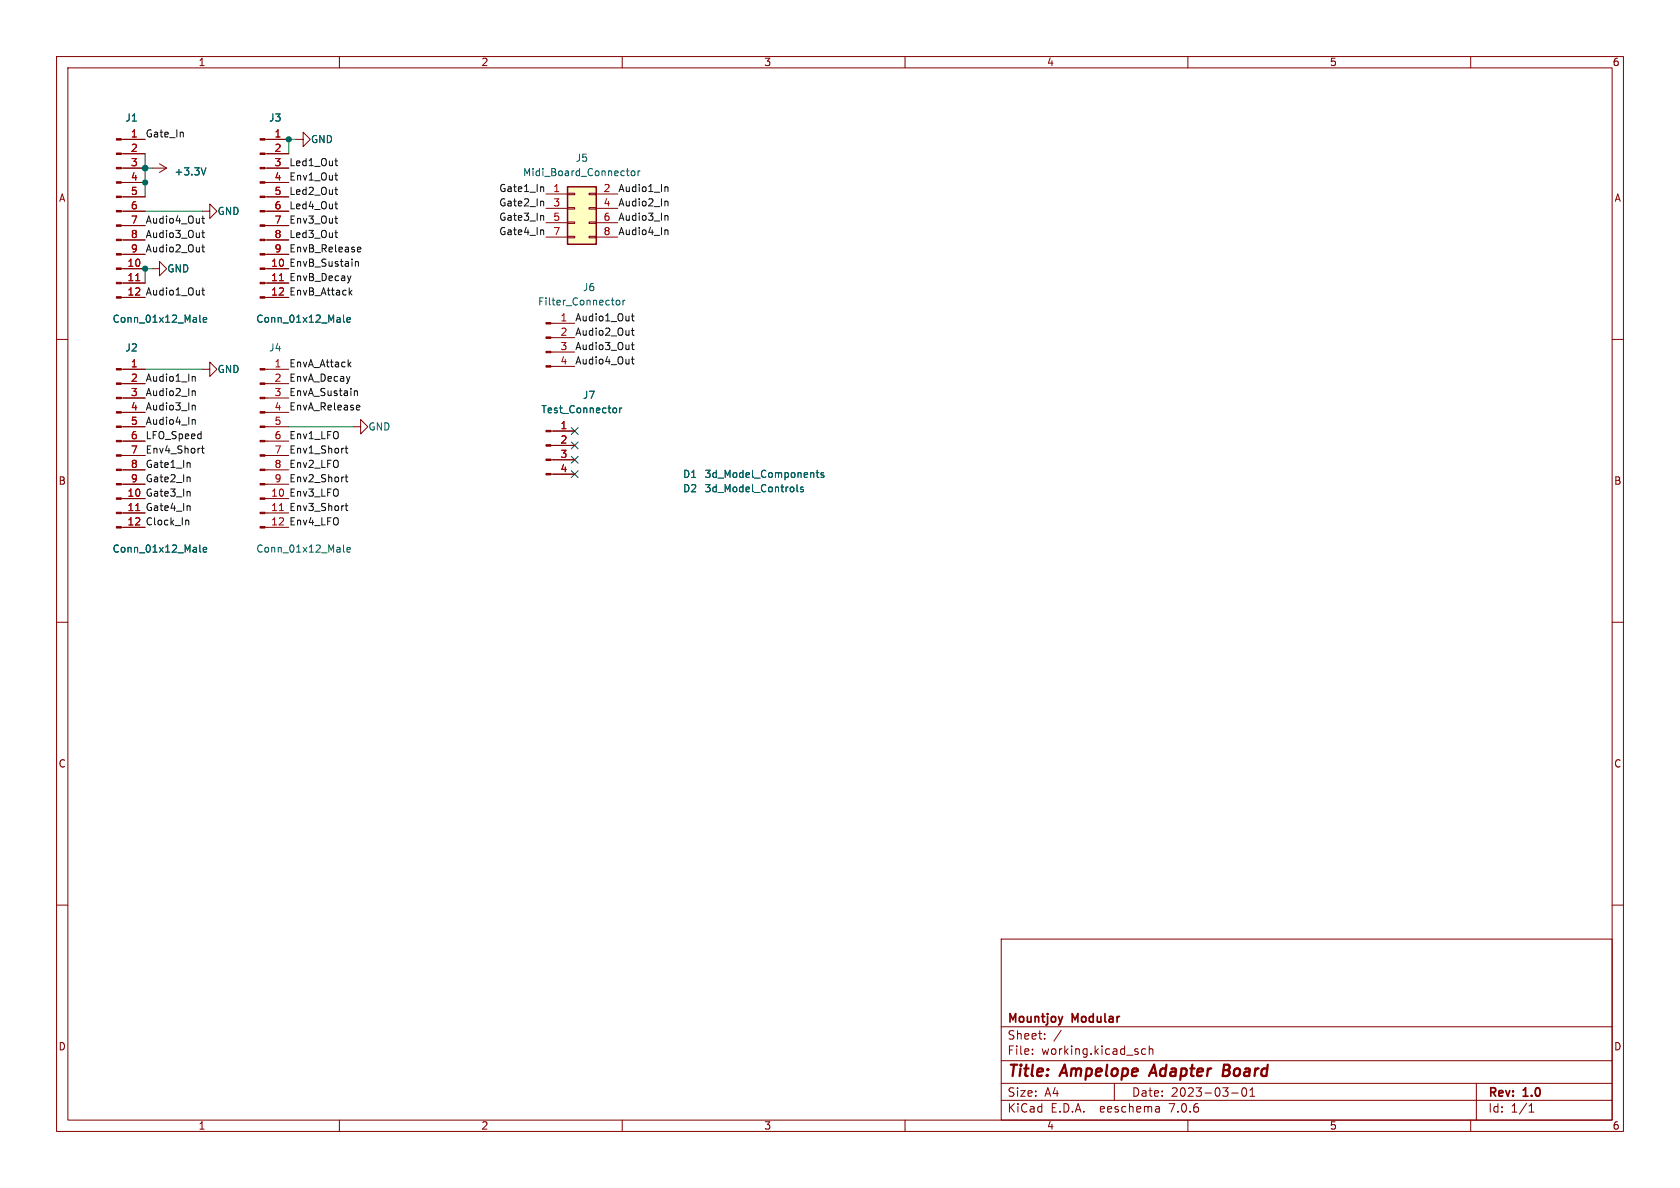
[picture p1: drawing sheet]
(kicad_sch (version 20230121) (generator eeschema)

 (paper "A4")

 (title_block
  (title "Ampelope Adapter Board")
  (date "2023-03-01")
  (rev "1.0")
  (company "Mountjoy Modular"))

 (lib_symbols
  (symbol "Connector:Conn_01x04_Male" (pin_names (offset 1.016) hide) (in_bom yes) (on_board yes)
   (property "Reference" "J" (at 0 5.08 0) (effects (font (size 1.27 1.27))))
   (property "Value" "Conn_01x04_Male" (at 0 -7.62 0) (effects (font (size 1.27 1.27))))
   (property "Footprint" "" (at 0 0 0) (effects (font (size 1.27 1.27)) hide))
   (property "Datasheet" "~" (at 0 0 0) (effects (font (size 1.27 1.27)) hide))
   (symbol "Conn_01x04_Male_1_1"
    (polyline (pts (xy 1.27 -5.08) (xy 0.8636 -5.08)) (stroke (width 0.1524) (type default)) (fill (type none)))
    (polyline (pts (xy 1.27 -2.54) (xy 0.8636 -2.54)) (stroke (width 0.1524) (type default)) (fill (type none)))
    (polyline (pts (xy 1.27 0) (xy 0.8636 0)) (stroke (width 0.1524) (type default)) (fill (type none)))
    (polyline (pts (xy 1.27 2.54) (xy 0.8636 2.54)) (stroke (width 0.1524) (type default)) (fill (type none)))
    (rectangle (start 0.8636 -4.953) (end 0 -5.207) (stroke (width 0.1524) (type default)) (fill (type outline)))
    (rectangle (start 0.8636 -2.413) (end 0 -2.667) (stroke (width 0.1524) (type default)) (fill (type outline)))
    (rectangle (start 0.8636 0.127) (end 0 -0.127) (stroke (width 0.1524) (type default)) (fill (type outline)))
    (rectangle (start 0.8636 2.667) (end 0 2.413) (stroke (width 0.1524) (type default)) (fill (type outline)))
    (pin passive line (at 5.08 2.54 180) (length 3.81) (name "Pin_1" (effects (font (size 1.27 1.27)))) (number "1" (effects (font (size 1.27 1.27)))))
    (pin passive line (at 5.08 0 180) (length 3.81) (name "Pin_2" (effects (font (size 1.27 1.27)))) (number "2" (effects (font (size 1.27 1.27)))))
    (pin passive line (at 5.08 -2.54 180) (length 3.81) (name "Pin_3" (effects (font (size 1.27 1.27)))) (number "3" (effects (font (size 1.27 1.27)))))
    (pin passive line (at 5.08 -5.08 180) (length 3.81) (name "Pin_4" (effects (font (size 1.27 1.27)))) (number "4" (effects (font (size 1.27 1.27)))))))
  (symbol "Connector:Conn_01x12_Male" (pin_names (offset 1.016) hide) (in_bom yes) (on_board yes)
   (property "Reference" "J" (at 0 15.24 0) (effects (font (size 1.27 1.27))))
   (property "Value" "Conn_01x12_Male" (at 0 -17.78 0) (effects (font (size 1.27 1.27))))
   (property "Footprint" "" (at 0 0 0) (effects (font (size 1.27 1.27)) hide))
   (property "Datasheet" "~" (at 0 0 0) (effects (font (size 1.27 1.27)) hide))
   (symbol "Conn_01x12_Male_1_1"
    (polyline (pts (xy 1.27 -15.24) (xy 0.8636 -15.24)) (stroke (width 0.1524) (type default)) (fill (type none)))
    (polyline (pts (xy 1.27 -12.7) (xy 0.8636 -12.7)) (stroke (width 0.1524) (type default)) (fill (type none)))
    (polyline (pts (xy 1.27 -10.16) (xy 0.8636 -10.16)) (stroke (width 0.1524) (type default)) (fill (type none)))
    (polyline (pts (xy 1.27 -7.62) (xy 0.8636 -7.62)) (stroke (width 0.1524) (type default)) (fill (type none)))
    (polyline (pts (xy 1.27 -5.08) (xy 0.8636 -5.08)) (stroke (width 0.1524) (type default)) (fill (type none)))
    (polyline (pts (xy 1.27 -2.54) (xy 0.8636 -2.54)) (stroke (width 0.1524) (type default)) (fill (type none)))
    (polyline (pts (xy 1.27 0) (xy 0.8636 0)) (stroke (width 0.1524) (type default)) (fill (type none)))
    (polyline (pts (xy 1.27 2.54) (xy 0.8636 2.54)) (stroke (width 0.1524) (type default)) (fill (type none)))
    (polyline (pts (xy 1.27 5.08) (xy 0.8636 5.08)) (stroke (width 0.1524) (type default)) (fill (type none)))
    (polyline (pts (xy 1.27 7.62) (xy 0.8636 7.62)) (stroke (width 0.1524) (type default)) (fill (type none)))
    (polyline (pts (xy 1.27 10.16) (xy 0.8636 10.16)) (stroke (width 0.1524) (type default)) (fill (type none)))
    (polyline (pts (xy 1.27 12.7) (xy 0.8636 12.7)) (stroke (width 0.1524) (type default)) (fill (type none)))
    (rectangle (start 0.8636 -15.113) (end 0 -15.367) (stroke (width 0.1524) (type default)) (fill (type outline)))
    (rectangle (start 0.8636 -12.573) (end 0 -12.827) (stroke (width 0.1524) (type default)) (fill (type outline)))
    (rectangle (start 0.8636 -10.033) (end 0 -10.287) (stroke (width 0.1524) (type default)) (fill (type outline)))
    (rectangle (start 0.8636 -7.493) (end 0 -7.747) (stroke (width 0.1524) (type default)) (fill (type outline)))
    (rectangle (start 0.8636 -4.953) (end 0 -5.207) (stroke (width 0.1524) (type default)) (fill (type outline)))
    (rectangle (start 0.8636 -2.413) (end 0 -2.667) (stroke (width 0.1524) (type default)) (fill (type outline)))
    (rectangle (start 0.8636 0.127) (end 0 -0.127) (stroke (width 0.1524) (type default)) (fill (type outline)))
    (rectangle (start 0.8636 2.667) (end 0 2.413) (stroke (width 0.1524) (type default)) (fill (type outline)))
    (rectangle (start 0.8636 5.207) (end 0 4.953) (stroke (width 0.1524) (type default)) (fill (type outline)))
    (rectangle (start 0.8636 7.747) (end 0 7.493) (stroke (width 0.1524) (type default)) (fill (type outline)))
    (rectangle (start 0.8636 10.287) (end 0 10.033) (stroke (width 0.1524) (type default)) (fill (type outline)))
    (rectangle (start 0.8636 12.827) (end 0 12.573) (stroke (width 0.1524) (type default)) (fill (type outline)))
    (pin passive line (at 5.08 12.7 180) (length 3.81) (name "Pin_1" (effects (font (size 1.27 1.27)))) (number "1" (effects (font (size 1.27 1.27)))))
    (pin passive line (at 5.08 -10.16 180) (length 3.81) (name "Pin_10" (effects (font (size 1.27 1.27)))) (number "10" (effects (font (size 1.27 1.27)))))
    (pin passive line (at 5.08 -12.7 180) (length 3.81) (name "Pin_11" (effects (font (size 1.27 1.27)))) (number "11" (effects (font (size 1.27 1.27)))))
    (pin passive line (at 5.08 -15.24 180) (length 3.81) (name "Pin_12" (effects (font (size 1.27 1.27)))) (number "12" (effects (font (size 1.27 1.27)))))
    (pin passive line (at 5.08 10.16 180) (length 3.81) (name "Pin_2" (effects (font (size 1.27 1.27)))) (number "2" (effects (font (size 1.27 1.27)))))
    (pin passive line (at 5.08 7.62 180) (length 3.81) (name "Pin_3" (effects (font (size 1.27 1.27)))) (number "3" (effects (font (size 1.27 1.27)))))
    (pin passive line (at 5.08 5.08 180) (length 3.81) (name "Pin_4" (effects (font (size 1.27 1.27)))) (number "4" (effects (font (size 1.27 1.27)))))
    (pin passive line (at 5.08 2.54 180) (length 3.81) (name "Pin_5" (effects (font (size 1.27 1.27)))) (number "5" (effects (font (size 1.27 1.27)))))
    (pin passive line (at 5.08 0 180) (length 3.81) (name "Pin_6" (effects (font (size 1.27 1.27)))) (number "6" (effects (font (size 1.27 1.27)))))
    (pin passive line (at 5.08 -2.54 180) (length 3.81) (name "Pin_7" (effects (font (size 1.27 1.27)))) (number "7" (effects (font (size 1.27 1.27)))))
    (pin passive line (at 5.08 -5.08 180) (length 3.81) (name "Pin_8" (effects (font (size 1.27 1.27)))) (number "8" (effects (font (size 1.27 1.27)))))
    (pin passive line (at 5.08 -7.62 180) (length 3.81) (name "Pin_9" (effects (font (size 1.27 1.27)))) (number "9" (effects (font (size 1.27 1.27)))))))
  (symbol "Connector_Generic:Conn_02x04_Odd_Even" (pin_names (offset 1.016) hide) (in_bom yes) (on_board yes)
   (property "Reference" "J" (at 1.27 5.08 0) (effects (font (size 1.27 1.27))))
   (property "Value" "Conn_02x04_Odd_Even" (at 1.27 -7.62 0) (effects (font (size 1.27 1.27))))
   (property "Footprint" "" (at 0 0 0) (effects (font (size 1.27 1.27)) hide))
   (property "Datasheet" "~" (at 0 0 0) (effects (font (size 1.27 1.27)) hide))
   (symbol "Conn_02x04_Odd_Even_1_1"
    (rectangle (start -1.27 -4.953) (end 0 -5.207) (stroke (width 0.1524) (type default)) (fill (type none)))
    (rectangle (start -1.27 -2.413) (end 0 -2.667) (stroke (width 0.1524) (type default)) (fill (type none)))
    (rectangle (start -1.27 0.127) (end 0 -0.127) (stroke (width 0.1524) (type default)) (fill (type none)))
    (rectangle (start -1.27 2.667) (end 0 2.413) (stroke (width 0.1524) (type default)) (fill (type none)))
    (rectangle (start -1.27 3.81) (end 3.81 -6.35) (stroke (width 0.254) (type default)) (fill (type background)))
    (rectangle (start 3.81 -4.953) (end 2.54 -5.207) (stroke (width 0.1524) (type default)) (fill (type none)))
    (rectangle (start 3.81 -2.413) (end 2.54 -2.667) (stroke (width 0.1524) (type default)) (fill (type none)))
    (rectangle (start 3.81 0.127) (end 2.54 -0.127) (stroke (width 0.1524) (type default)) (fill (type none)))
    (rectangle (start 3.81 2.667) (end 2.54 2.413) (stroke (width 0.1524) (type default)) (fill (type none)))
    (pin passive line (at -5.08 2.54 0) (length 3.81) (name "Pin_1" (effects (font (size 1.27 1.27)))) (number "1" (effects (font (size 1.27 1.27)))))
    (pin passive line (at 7.62 2.54 180) (length 3.81) (name "Pin_2" (effects (font (size 1.27 1.27)))) (number "2" (effects (font (size 1.27 1.27)))))
    (pin passive line (at -5.08 0 0) (length 3.81) (name "Pin_3" (effects (font (size 1.27 1.27)))) (number "3" (effects (font (size 1.27 1.27)))))
    (pin passive line (at 7.62 0 180) (length 3.81) (name "Pin_4" (effects (font (size 1.27 1.27)))) (number "4" (effects (font (size 1.27 1.27)))))
    (pin passive line (at -5.08 -2.54 0) (length 3.81) (name "Pin_5" (effects (font (size 1.27 1.27)))) (number "5" (effects (font (size 1.27 1.27)))))
    (pin passive line (at 7.62 -2.54 180) (length 3.81) (name "Pin_6" (effects (font (size 1.27 1.27)))) (number "6" (effects (font (size 1.27 1.27)))))
    (pin passive line (at -5.08 -5.08 0) (length 3.81) (name "Pin_7" (effects (font (size 1.27 1.27)))) (number "7" (effects (font (size 1.27 1.27)))))
    (pin passive line (at 7.62 -5.08 180) (length 3.81) (name "Pin_8" (effects (font (size 1.27 1.27)))) (number "8" (effects (font (size 1.27 1.27)))))))
  (symbol "Mountjoy:3d_Model_Dummy" (in_bom yes) (on_board yes)
   (property "Reference" "D" (at 0 0 0) (effects (font (size 1.27 1.27))))
   (property "Value" "3d_Model_Dummy" (at 0 0 0) (effects (font (size 1.27 1.27))))
   (property "Footprint" "Custom_Footprints:3D_Dummy" (at 0 0 0) (effects (font (size 1.27 1.27)) hide))
   (property "Datasheet" "" (at 0 0 0) (effects (font (size 1.27 1.27)) hide)))
  (symbol "power:+3.3V" (power) (pin_names (offset 0)) (in_bom yes) (on_board yes)
   (property "Reference" "#PWR" (at 0 -3.81 0) (effects (font (size 1.27 1.27)) hide))
   (property "Value" "+3.3V" (at 0 3.556 0) (effects (font (size 1.27 1.27))))
   (property "Footprint" "" (at 0 0 0) (effects (font (size 1.27 1.27)) hide))
   (property "Datasheet" "" (at 0 0 0) (effects (font (size 1.27 1.27)) hide))
   (symbol "+3.3V_0_1"
    (polyline (pts (xy -0.762 1.27) (xy 0 2.54)) (stroke (width 0) (type default)) (fill (type none)))
    (polyline (pts (xy 0 0) (xy 0 2.54)) (stroke (width 0) (type default)) (fill (type none)))
    (polyline (pts (xy 0 2.54) (xy 0.762 1.27)) (stroke (width 0) (type default)) (fill (type none))))
   (symbol "+3.3V_1_1"
    (pin power_in line (at 0 0 90) (length 0) hide (name "+3V3" (effects (font (size 1.27 1.27)))) (number "1" (effects (font (size 1.27 1.27)))))))
  (symbol "power:GND" (power) (pin_names (offset 0)) (in_bom yes) (on_board yes)
   (property "Reference" "#PWR" (at 0 -6.35 0) (effects (font (size 1.27 1.27)) hide))
   (property "Value" "GND" (at 0 -3.81 0) (effects (font (size 1.27 1.27))))
   (property "Footprint" "" (at 0 0 0) (effects (font (size 1.27 1.27)) hide))
   (property "Datasheet" "" (at 0 0 0) (effects (font (size 1.27 1.27)) hide))
   (symbol "GND_0_1"
    (polyline (pts (xy 0 0) (xy 0 -1.27) (xy 1.27 -1.27) (xy 0 -2.54) (xy -1.27 -1.27) (xy 0 -1.27)) (stroke (width 0) (type default)) (fill (type none))))
   (symbol "GND_1_1"
    (pin power_in line (at 0 0 270) (length 0) hide (name "GND" (effects (font (size 1.27 1.27)))) (number "1" (effects (font (size 1.27 1.27))))))))

 (junction (at 25.654 47.498) (diameter 0.9144) (color 0 0 0 0))
 (junction (at 25.654 32.258) (diameter 0.9144) (color 0 0 0 0))
 (junction (at 51.054 24.638) (diameter 0.9144) (color 0 0 0 0))
 (junction (at 25.654 29.718) (diameter 1.016) (color 0 0 0 0))

 (no_connect (at 101.6 81.28))
 (no_connect (at 101.6 83.82))
 (no_connect (at 101.6 76.2))
 (no_connect (at 101.6 78.74))

 (wire (pts (xy 25.654 47.498) (xy 26.924 47.498)) (stroke (width 0) (type solid)))
 (wire (pts (xy 25.654 27.178) (xy 25.654 29.718)) (stroke (width 0) (type solid)))
 (wire (pts (xy 25.654 47.498) (xy 25.654 50.038)) (stroke (width 0) (type solid)))
 (wire (pts (xy 51.054 24.638) (xy 52.324 24.638)) (stroke (width 0) (type solid)))
 (wire (pts (xy 51.054 24.638) (xy 51.054 27.178)) (stroke (width 0) (type solid)))
 (wire (pts (xy 25.654 65.278) (xy 35.814 65.278)) (stroke (width 0) (type solid)))
 (wire (pts (xy 26.924 29.718) (xy 25.654 29.718)) (stroke (width 0) (type solid)))
 (wire (pts (xy 25.654 37.338) (xy 35.814 37.338)) (stroke (width 0) (type solid)))
 (wire (pts (xy 51.054 75.438) (xy 62.484 75.438)) (stroke (width 0) (type solid)))
 (wire (pts (xy 25.654 29.718) (xy 25.654 32.258)) (stroke (width 0) (type solid)))
 (wire (pts (xy 25.654 32.258) (xy 25.654 34.798)) (stroke (width 0) (type solid)))

 (label "EnvB_Sustain" (at 51.054 47.498 0) (fields_autoplaced) (effects (font (size 1.27 1.27)) (justify left bottom)))
 (label "EnvB_Decay" (at 51.054 50.038 0) (fields_autoplaced) (effects (font (size 1.27 1.27)) (justify left bottom)))
 (label "Gate_In" (at 25.654 24.638 0) (fields_autoplaced) (effects (font (size 1.27 1.27)) (justify left bottom)))
 (label "Audio2_In" (at 25.654 70.358 0) (fields_autoplaced) (effects (font (size 1.27 1.27)) (justify left bottom)))
 (label "Gate4_In" (at 25.654 90.678 0) (fields_autoplaced) (effects (font (size 1.27 1.27)) (justify left bottom)))
 (label "Gate3_In" (at 96.52 39.37 180) (fields_autoplaced) (effects (font (size 1.27 1.27)) (justify right bottom)))
 (label "Led2_Out" (at 51.054 34.798 0) (fields_autoplaced) (effects (font (size 1.27 1.27)) (justify left bottom)))
 (label "Audio4_Out" (at 25.654 39.878 0) (fields_autoplaced) (effects (font (size 1.27 1.27)) (justify left bottom)))
 (label "Audio2_Out" (at 25.654 44.958 0) (fields_autoplaced) (effects (font (size 1.27 1.27)) (justify left bottom)))
 (label "Gate1_In" (at 96.52 34.29 180) (fields_autoplaced) (effects (font (size 1.27 1.27)) (justify right bottom)))
 (label "Audio2_Out" (at 101.6 59.69 0) (fields_autoplaced) (effects (font (size 1.27 1.27)) (justify left bottom)))
 (label "Env1_Short" (at 51.054 80.518 0) (fields_autoplaced) (effects (font (size 1.27 1.27)) (justify left bottom)))
 (label "Led1_Out" (at 51.054 29.718 0) (fields_autoplaced) (effects (font (size 1.27 1.27)) (justify left bottom)))
 (label "Audio4_Out" (at 101.6 64.77 0) (fields_autoplaced) (effects (font (size 1.27 1.27)) (justify left bottom)))
 (label "Led3_Out" (at 51.054 42.418 0) (fields_autoplaced) (effects (font (size 1.27 1.27)) (justify left bottom)))
 (label "Env4_LFO" (at 51.054 93.218 0) (fields_autoplaced) (effects (font (size 1.27 1.27)) (justify left bottom)))
 (label "Audio1_In" (at 25.654 67.818 0) (fields_autoplaced) (effects (font (size 1.27 1.27)) (justify left bottom)))
 (label "Env3_Short" (at 51.054 90.678 0) (fields_autoplaced) (effects (font (size 1.27 1.27)) (justify left bottom)))
 (label "EnvA_Sustain" (at 51.054 70.358 0) (fields_autoplaced) (effects (font (size 1.27 1.27)) (justify left bottom)))
 (label "Gate3_In" (at 25.654 88.138 0) (fields_autoplaced) (effects (font (size 1.27 1.27)) (justify left bottom)))
 (label "Audio4_In" (at 25.654 75.438 0) (fields_autoplaced) (effects (font (size 1.27 1.27)) (justify left bottom)))
 (label "Clock_In" (at 25.654 93.218 0) (fields_autoplaced) (effects (font (size 1.27 1.27)) (justify left bottom)))
 (label "Gate2_In" (at 96.52 36.83 180) (fields_autoplaced) (effects (font (size 1.27 1.27)) (justify right bottom)))
 (label "Audio1_In" (at 109.22 34.29 0) (fields_autoplaced) (effects (font (size 1.27 1.27)) (justify left bottom)))
 (label "Audio3_Out" (at 25.654 42.418 0) (fields_autoplaced) (effects (font (size 1.27 1.27)) (justify left bottom)))
 (label "Audio3_In" (at 109.22 39.37 0) (fields_autoplaced) (effects (font (size 1.27 1.27)) (justify left bottom)))
 (label "Audio4_In" (at 109.22 41.91 0) (fields_autoplaced) (effects (font (size 1.27 1.27)) (justify left bottom)))
 (label "Audio3_Out" (at 101.6 62.23 0) (fields_autoplaced) (effects (font (size 1.27 1.27)) (justify left bottom)))
 (label "Env3_Out" (at 51.054 39.878 0) (fields_autoplaced) (effects (font (size 1.27 1.27)) (justify left bottom)))
 (label "Env2_LFO" (at 51.054 83.058 0) (fields_autoplaced) (effects (font (size 1.27 1.27)) (justify left bottom)))
 (label "EnvA_Attack" (at 51.054 65.278 0) (fields_autoplaced) (effects (font (size 1.27 1.27)) (justify left bottom)))
 (label "Env1_LFO" (at 51.054 77.978 0) (fields_autoplaced) (effects (font (size 1.27 1.27)) (justify left bottom)))
 (label "Led4_Out" (at 51.054 37.338 0) (fields_autoplaced) (effects (font (size 1.27 1.27)) (justify left bottom)))
 (label "Env1_Out" (at 51.054 32.258 0) (fields_autoplaced) (effects (font (size 1.27 1.27)) (justify left bottom)))
 (label "EnvB_Attack" (at 51.054 52.578 0) (fields_autoplaced) (effects (font (size 1.27 1.27)) (justify left bottom)))
 (label "Gate4_In" (at 96.52 41.91 180) (fields_autoplaced) (effects (font (size 1.27 1.27)) (justify right bottom)))
 (label "Audio2_In" (at 109.22 36.83 0) (fields_autoplaced) (effects (font (size 1.27 1.27)) (justify left bottom)))
 (label "Env2_Short" (at 51.054 85.598 0) (fields_autoplaced) (effects (font (size 1.27 1.27)) (justify left bottom)))
 (label "EnvA_Decay" (at 51.054 67.818 0) (fields_autoplaced) (effects (font (size 1.27 1.27)) (justify left bottom)))
 (label "Gate2_In" (at 25.654 85.598 0) (fields_autoplaced) (effects (font (size 1.27 1.27)) (justify left bottom)))
 (label "EnvB_Release" (at 51.054 44.958 0) (fields_autoplaced) (effects (font (size 1.27 1.27)) (justify left bottom)))
 (label "Env3_LFO" (at 51.054 88.138 0) (fields_autoplaced) (effects (font (size 1.27 1.27)) (justify left bottom)))
 (label "LFO_Speed" (at 25.654 77.978 0) (fields_autoplaced) (effects (font (size 1.27 1.27)) (justify left bottom)))
 (label "Gate1_In" (at 25.654 83.058 0) (fields_autoplaced) (effects (font (size 1.27 1.27)) (justify left bottom)))
 (label "Audio1_Out" (at 101.6 57.15 0) (fields_autoplaced) (effects (font (size 1.27 1.27)) (justify left bottom)))
 (label "Audio3_In" (at 25.654 72.898 0) (fields_autoplaced) (effects (font (size 1.27 1.27)) (justify left bottom)))
 (label "EnvA_Release" (at 51.054 72.898 0) (fields_autoplaced) (effects (font (size 1.27 1.27)) (justify left bottom)))
 (label "Env4_Short" (at 25.654 80.518 0) (fields_autoplaced) (effects (font (size 1.27 1.27)) (justify left bottom)))
 (label "Audio1_Out" (at 25.654 52.578 0) (fields_autoplaced) (effects (font (size 1.27 1.27)) (justify left bottom)))

 (symbol (lib_id "Connector:Conn_01x12_Male") (at 45.974 37.338 0) (unit 1) (in_bom yes) (on_board yes) (dnp no)
  (property "Reference" "J3" (at 48.6664 20.828 0) (effects (font (size 1.27 1.27))))
  (property "Value" "Conn_01x12_Male" (at 53.7464 56.388 0) (effects (font (size 1.27 1.27))))
  (property "Footprint" "Connector_PinSocket_2.54mm:PinSocket_1x12_P2.54mm_Vertical" (at 45.974 37.338 0) (effects (font (size 1.27 1.27)) hide))
  (property "Datasheet" "~" (at 45.974 37.338 0) (effects (font (size 1.27 1.27)) hide)) (pin "1") (pin "10") (pin "11") (pin "12") (pin "2") (pin "3") (pin "4") (pin "5") (pin "6") (pin "7") (pin "8") (pin "9"))

 (symbol (lib_id "power:GND") (at 62.484 75.438 90) (unit 1) (in_bom yes) (on_board yes) (dnp no)
  (property "Reference" "#PWR015" (at 68.834 75.438 0) (effects (font (size 1.27 1.27)) hide))
  (property "Value" "GND" (at 65.024 75.438 90) (effects (font (size 1.27 1.27)) (justify right)))
  (property "Footprint" "" (at 62.484 75.438 0) (effects (font (size 1.27 1.27)) hide))
  (property "Datasheet" "" (at 62.484 75.438 0) (effects (font (size 1.27 1.27)) hide)) (pin "1"))

 (symbol (lib_id "Mountjoy:3d_Model_Dummy") (at 93.98 80.01 0) (unit 1) (in_bom yes) (on_board yes) (dnp no)
  (property "Reference" "D2" (at 120.65 86.3599 0) (effects (font (size 1.27 1.27)) (justify left)))
  (property "Value" "3d_Model_Controls" (at 124.46 86.36 0) (effects (font (size 1.27 1.27)) (justify left)))
  (property "Footprint" "Custom_Footprints:3D_Dummy" (at 93.98 80.01 0) (effects (font (size 1.27 1.27)) hide))
  (property "Datasheet" "" (at 93.98 80.01 0) (effects (font (size 1.27 1.27)) hide)))

 (symbol (lib_id "power:+3.3V") (at 26.924 29.718 270) (unit 1) (in_bom yes) (on_board yes) (dnp no) (fields_autoplaced)
  (property "Reference" "#PWR01" (at 23.114 29.718 0) (effects (font (size 1.27 1.27)) hide))
  (property "Value" "+3.3V" (at 30.734 30.3529 90) (effects (font (size 1.27 1.27)) (justify left)))
  (property "Footprint" "" (at 26.924 29.718 0) (effects (font (size 1.27 1.27)) hide))
  (property "Datasheet" "" (at 26.924 29.718 0) (effects (font (size 1.27 1.27)) hide)) (pin "1"))

 (symbol (lib_id "Connector:Conn_01x12_Male") (at 45.974 77.978 0) (unit 1) (in_bom yes) (on_board yes) (dnp no)
  (property "Reference" "J4" (at 48.6664 61.468 0) (effects (font (size 1.27 1.27))))
  (property "Value" "Conn_01x12_Male" (at 53.7464 97.028 0) (effects (font (size 1.27 1.27))))
  (property "Footprint" "Connector_PinSocket_2.54mm:PinSocket_1x12_P2.54mm_Vertical" (at 45.974 77.978 0) (effects (font (size 1.27 1.27)) hide))
  (property "Datasheet" "~" (at 45.974 77.978 0) (effects (font (size 1.27 1.27)) hide)) (pin "1") (pin "10") (pin "11") (pin "12") (pin "2") (pin "3") (pin "4") (pin "5") (pin "6") (pin "7") (pin "8") (pin "9"))

 (symbol (lib_id "power:GND") (at 52.324 24.638 90) (unit 1) (in_bom yes) (on_board yes) (dnp no)
  (property "Reference" "#PWR013" (at 58.674 24.638 0) (effects (font (size 1.27 1.27)) hide))
  (property "Value" "GND" (at 54.864 24.638 90) (effects (font (size 1.27 1.27)) (justify right)))
  (property "Footprint" "" (at 52.324 24.638 0) (effects (font (size 1.27 1.27)) hide))
  (property "Datasheet" "" (at 52.324 24.638 0) (effects (font (size 1.27 1.27)) hide)) (pin "1"))

 (symbol (lib_id "Connector:Conn_01x04_Male") (at 96.52 78.74 0) (unit 1) (in_bom yes) (on_board yes) (dnp no)
  (property "Reference" "J7" (at 104.14 69.85 0) (effects (font (size 1.27 1.27))))
  (property "Value" "Test_Connector" (at 102.87 72.39 0) (effects (font (size 1.27 1.27))))
  (property "Footprint" "Connector_PinHeader_2.54mm:PinHeader_1x04_P2.54mm_Vertical" (at 96.52 78.74 0) (effects (font (size 1.27 1.27)) hide))
  (property "Datasheet" "~" (at 96.52 78.74 0) (effects (font (size 1.27 1.27)) hide)) (pin "1") (pin "2") (pin "3") (pin "4"))

 (symbol (lib_id "Mountjoy:3d_Model_Dummy") (at 119.38 85.09 0) (unit 1) (in_bom yes) (on_board yes) (dnp no)
  (property "Reference" "D1" (at 120.65 83.8199 0) (effects (font (size 1.27 1.27)) (justify left)))
  (property "Value" "3d_Model_Components" (at 124.46 83.82 0) (effects (font (size 1.27 1.27)) (justify left)))
  (property "Footprint" "Custom_Footprints:3D_Dummy" (at 119.38 85.09 0) (effects (font (size 1.27 1.27)) hide))
  (property "Datasheet" "" (at 119.38 85.09 0) (effects (font (size 1.27 1.27)) hide)))

 (symbol (lib_id "power:GND") (at 35.814 37.338 90) (unit 1) (in_bom yes) (on_board yes) (dnp no)
  (property "Reference" "#PWR05" (at 42.164 37.338 0) (effects (font (size 1.27 1.27)) hide))
  (property "Value" "GND" (at 38.354 37.338 90) (effects (font (size 1.27 1.27)) (justify right)))
  (property "Footprint" "" (at 35.814 37.338 0) (effects (font (size 1.27 1.27)) hide))
  (property "Datasheet" "" (at 35.814 37.338 0) (effects (font (size 1.27 1.27)) hide)) (pin "1"))

 (symbol (lib_id "Connector:Conn_01x04_Male") (at 96.52 59.69 0) (unit 1) (in_bom yes) (on_board yes) (dnp no)
  (property "Reference" "J6" (at 104.14 50.8 0) (effects (font (size 1.27 1.27))))
  (property "Value" "Filter_Connector" (at 102.87 53.34 0) (effects (font (size 1.27 1.27))))
  (property "Footprint" "Connector_PinHeader_2.54mm:PinHeader_1x04_P2.54mm_Vertical" (at 96.52 59.69 0) (effects (font (size 1.27 1.27)) hide))
  (property "Datasheet" "~" (at 96.52 59.69 0) (effects (font (size 1.27 1.27)) hide)) (pin "1") (pin "2") (pin "3") (pin "4"))

 (symbol (lib_id "Connector_Generic:Conn_02x04_Odd_Even") (at 101.6 36.83 0) (unit 1) (in_bom yes) (on_board yes) (dnp no) (fields_autoplaced)
  (property "Reference" "J5" (at 102.87 27.94 0) (effects (font (size 1.27 1.27))))
  (property "Value" "Midi_Board_Connector" (at 102.87 30.48 0) (effects (font (size 1.27 1.27))))
  (property "Footprint" "Connector_PinHeader_2.54mm:PinHeader_2x04_P2.54mm_Vertical" (at 101.6 36.83 0) (effects (font (size 1.27 1.27)) hide))
  (property "Datasheet" "~" (at 101.6 36.83 0) (effects (font (size 1.27 1.27)) hide)) (pin "1") (pin "2") (pin "3") (pin "4") (pin "5") (pin "6") (pin "7") (pin "8"))

 (symbol (lib_id "Connector:Conn_01x12_Male") (at 20.574 37.338 0) (unit 1) (in_bom yes) (on_board yes) (dnp no)
  (property "Reference" "J1" (at 23.2664 20.828 0) (effects (font (size 1.27 1.27))))
  (property "Value" "Conn_01x12_Male" (at 28.3464 56.388 0) (effects (font (size 1.27 1.27))))
  (property "Footprint" "Connector_PinSocket_2.54mm:PinSocket_1x12_P2.54mm_Vertical" (at 20.574 37.338 0) (effects (font (size 1.27 1.27)) hide))
  (property "Datasheet" "~" (at 20.574 37.338 0) (effects (font (size 1.27 1.27)) hide)) (pin "1") (pin "10") (pin "11") (pin "12") (pin "2") (pin "3") (pin "4") (pin "5") (pin "6") (pin "7") (pin "8") (pin "9"))

 (symbol (lib_id "power:GND") (at 35.814 65.278 90) (unit 1) (in_bom yes) (on_board yes) (dnp no)
  (property "Reference" "#PWR07" (at 42.164 65.278 0) (effects (font (size 1.27 1.27)) hide))
  (property "Value" "GND" (at 38.354 65.278 90) (effects (font (size 1.27 1.27)) (justify right)))
  (property "Footprint" "" (at 35.814 65.278 0) (effects (font (size 1.27 1.27)) hide))
  (property "Datasheet" "" (at 35.814 65.278 0) (effects (font (size 1.27 1.27)) hide)) (pin "1"))

 (symbol (lib_id "Connector:Conn_01x12_Male") (at 20.574 77.978 0) (unit 1) (in_bom yes) (on_board yes) (dnp no)
  (property "Reference" "J2" (at 23.2664 61.468 0) (effects (font (size 1.27 1.27))))
  (property "Value" "Conn_01x12_Male" (at 28.3464 97.028 0) (effects (font (size 1.27 1.27))))
  (property "Footprint" "Connector_PinSocket_2.54mm:PinSocket_1x12_P2.54mm_Vertical" (at 20.574 77.978 0) (effects (font (size 1.27 1.27)) hide))
  (property "Datasheet" "~" (at 20.574 77.978 0) (effects (font (size 1.27 1.27)) hide)) (pin "1") (pin "10") (pin "11") (pin "12") (pin "2") (pin "3") (pin "4") (pin "5") (pin "6") (pin "7") (pin "8") (pin "9"))

 (symbol (lib_id "power:GND") (at 26.924 47.498 90) (unit 1) (in_bom yes) (on_board yes) (dnp no)
  (property "Reference" "#PWR03" (at 33.274 47.498 0) (effects (font (size 1.27 1.27)) hide))
  (property "Value" "GND" (at 29.464 47.498 90) (effects (font (size 1.27 1.27)) (justify right)))
  (property "Footprint" "" (at 26.924 47.498 0) (effects (font (size 1.27 1.27)) hide))
  (property "Datasheet" "" (at 26.924 47.498 0) (effects (font (size 1.27 1.27)) hide)) (pin "1"))

 (sheet_instances (path "" (page "1"))))
